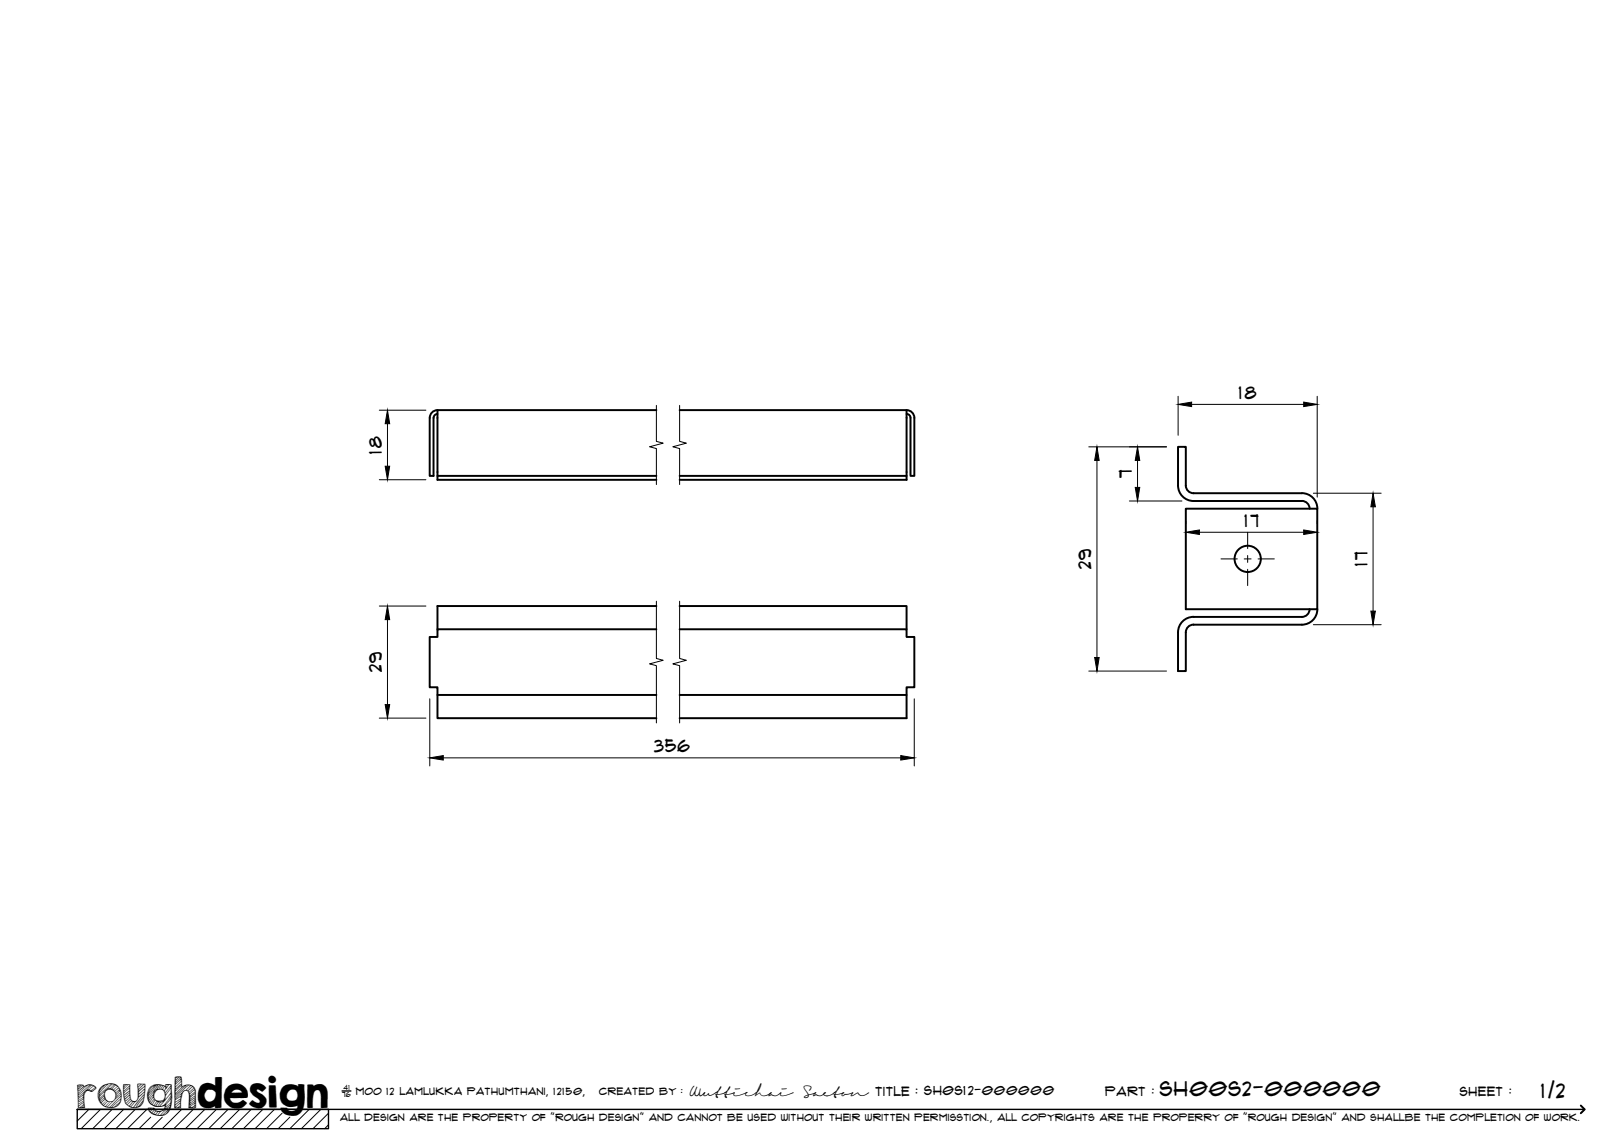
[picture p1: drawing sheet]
<svg xmlns="http://www.w3.org/2000/svg" width="420mm" height="297mm" viewBox="0 0 420 297" stroke-linecap="round" stroke-linejoin="round" font-family="sans-serif">
<!-- layer: Visible -->
<g fill="none" stroke="#000" stroke-width=".51">
<path d="M113.2 106.1a2 2 0 0 0-2 2v15h1v-15a1.04 1.04 0 0 1 1-1M169.8 106.1h-56.6v17h56.6M175.8 106.1h58.7v18h-58.7M234.6 106.1a2 2 0 0 1 2 2v15h-1v-15a1.01 1.01 0 0 0-1-1M113.2 123.1v1h56.6M175.8 123.1h58.7M306.8 131.6h34v26h-34zM340.8 131.6a4 4 0 0 0-4-4h-28a2 2 0 0 1-2-2v-10h-2v10a4 4 0 0 0 4 4h28a1.96 1.96 0 0 1 2 2M169.8 156.8h-56.6v6M175.8 156.8h58.7v6M338.8 157.6a2 2 0 0 1-2 2h-28a4 4 0 0 0-4 4v10h2v-10a1.96 1.96 0 0 1 2-2h28a4 4 0 0 0 4-4M113.2 179.8v6h56.6"/>
<path d="M169.8 162.8h-56.6v2h-2v13h2v2h56.6M175.8 162.8h58.7v2h2.1v13h-2.1v2h-58.7M234.5 179.8v6h-58.7"/>
<circle cx="322.8" cy="144.6" r="3.4"/>
</g>
<!-- layer: TitleBlock -->
<path d="M20 287h65v5h-65zM20 287h390M88.5 282.3h2.3" fill="none" stroke="#000" stroke-width=".36"/>
<path d="M409 286.1l1 .9-1 1" fill="none" stroke="#000" stroke-width=".51"/>
<g fill="none" stroke="#000" stroke-width=".26">
<path d="M23 287l-3 3.1M26 287l-5 5M29 287l-5 5M32 287l-5 5M35 287l-5 5M38 287l-5 5M39 289.1l-3 2.9M42 289.1l-3 2.9M47 287l-5 5M50 287l-5 5M53 287l-5 5M56 287l-5 5"/>
<path d="M59 287l-5 5M62 287l-5 5M65 287l-5 5M68 287l-5 5M71 287l-5 5M73 288l-4 4M75 289.1l-3 2.9M80 287l-5 5M83 287l-5 5M85 288l-4 4M85 291l-1 1"/>
</g>
<!-- layer: Smart Centers -->
<path d="M322.8 137.7v4.3M315.9 144.6h4.2M321.9 144.6h1.8M322.8 143.7v1.8M322.8 147.3v4.2M325.5 144.6h4.2" fill="none" stroke="#000" stroke-width=".26"/>
<!-- layer: Break Lines -->
<path d="M169.8 104.9v9.3l1.8 .5-3.5 .9 1.7 .5v9.3M175.8 104.9v9.3l1.8 .5-3.5 .9 1.7 .5v9.3M169.8 155.6v14.8l1.8 .4-3.5 1 1.7 .4v14.9M175.8 155.6v14.8l1.8 .4-3.5 1 1.7 .4v14.9" fill="none" stroke="#000" stroke-width=".26"/>
<!-- layer: FD_Dimensions -->
<g fill="none" stroke="#000" stroke-width=".26">
<path d="M98.1 106.1h12.1M100.2 109.6v11M281.7 115.6h20.1M283.8 119.1v51M294.3 119.1v7M304.8 102.5v10.1M308.3 104.6h29M340.8 102.5v26.1M98.1 124.1h12.1M292.2 129.6h13.6M306.8 134.7v.9M310.3 137.7h27"/>
<path d="M339.8 127.6h17.5M340.8 134.7v.9M355.2 131.1v27M98.1 156.8h12.1M100.2 160.3v22M281.7 173.6h20.1M339.8 161.6h17.5M98.1 185.8h12.1M111.2 180.8v17.4M114.7 196.1h118.3M236.5 180.8v17.4"/>
</g>
<g fill="#000" stroke="#000" stroke-width=".26">
<path d="M100.2 106.1l.6 3.5h-1.1zM283.8 115.6l.6 3.5h-1.2zM294.3 115.6l.6 3.5h-1.2zM304.8 104.6l3.5-.6v1.2zM337.3 104l3.5 .6-3.5 .6zM99.7 120.6h1.1l-.6 3.5zM293.7 126.1h1.2l-.6 3.5zM306.8 137.7l3.5-.6v1.2zM337.3 137.1l3.5 .6-3.5 .6zM355.2 127.6l.6 3.5h-1.1zM354.7 158.1h1.1l-.6 3.5zM100.2 156.8l.6 3.5h-1.1z"/>
<path d="M283.2 170.1h1.2l-.6 3.5zM99.7 182.3h1.1l-.6 3.5zM111.2 196.1l3.5-.6v1.2zM233 195.5l3.5 .6-3.5 .6z"/>
</g>
<text font-size="9.7" x="19.9" y="286.8">roughdesign</text>
<g font-size="5.3">
<text x="300.1" y="283.6">SH00S2-000000</text>
<text x="398.7" y="284">1/2</text>
</g>
<g font-size="4.6">
<text x="320.5" y="103.2">18</text>
<text x="98.8" y="117.4" transform="rotate(-90 98.8 117.4)">18</text>
<text x="292.9" y="123.7" transform="rotate(-90 292.9 123.7)">7</text>
<text x="321.9" y="136.3">17</text>
<text x="282.3" y="147.3" transform="rotate(-90 282.3 147.3)">29</text>
<text x="353.8" y="146.5" transform="rotate(-90 353.8 146.5)">17</text>
<text x="98.8" y="174" transform="rotate(-90 98.8 174)">29</text>
<text x="169.3" y="194.6">356</text>
</g>
<g font-size="3.4">
<text x="178.3" y="283.5">Wuttichai</text>
<text x="208.1" y="283.5">Saeton title : SH0S12-000000</text>
</g>
<g font-size="3.3">
<text x="286" y="283.5">Part :</text>
<text x="377.7" y="283.5">sheet :</text>
</g>
<g font-size="2.7">
<text x="92.1" y="283.3">moo 12 Lamlukka pathumthani, 12150,</text>
<text x="155" y="283.3">created by :</text>
</g>
<text font-size="2.6" x="88" y="290.1">all design are the property of &quot;rough design&quot; and cannot be used without their written permisstion., all copyrights are the properry of &quot;rough design&quot; and shallbe the completion of work.</text>
<g font-size="1.9">
<text x="88.5" y="283.9">76</text>
<text x="88.9" y="282.1">41</text>
</g>
</svg>
